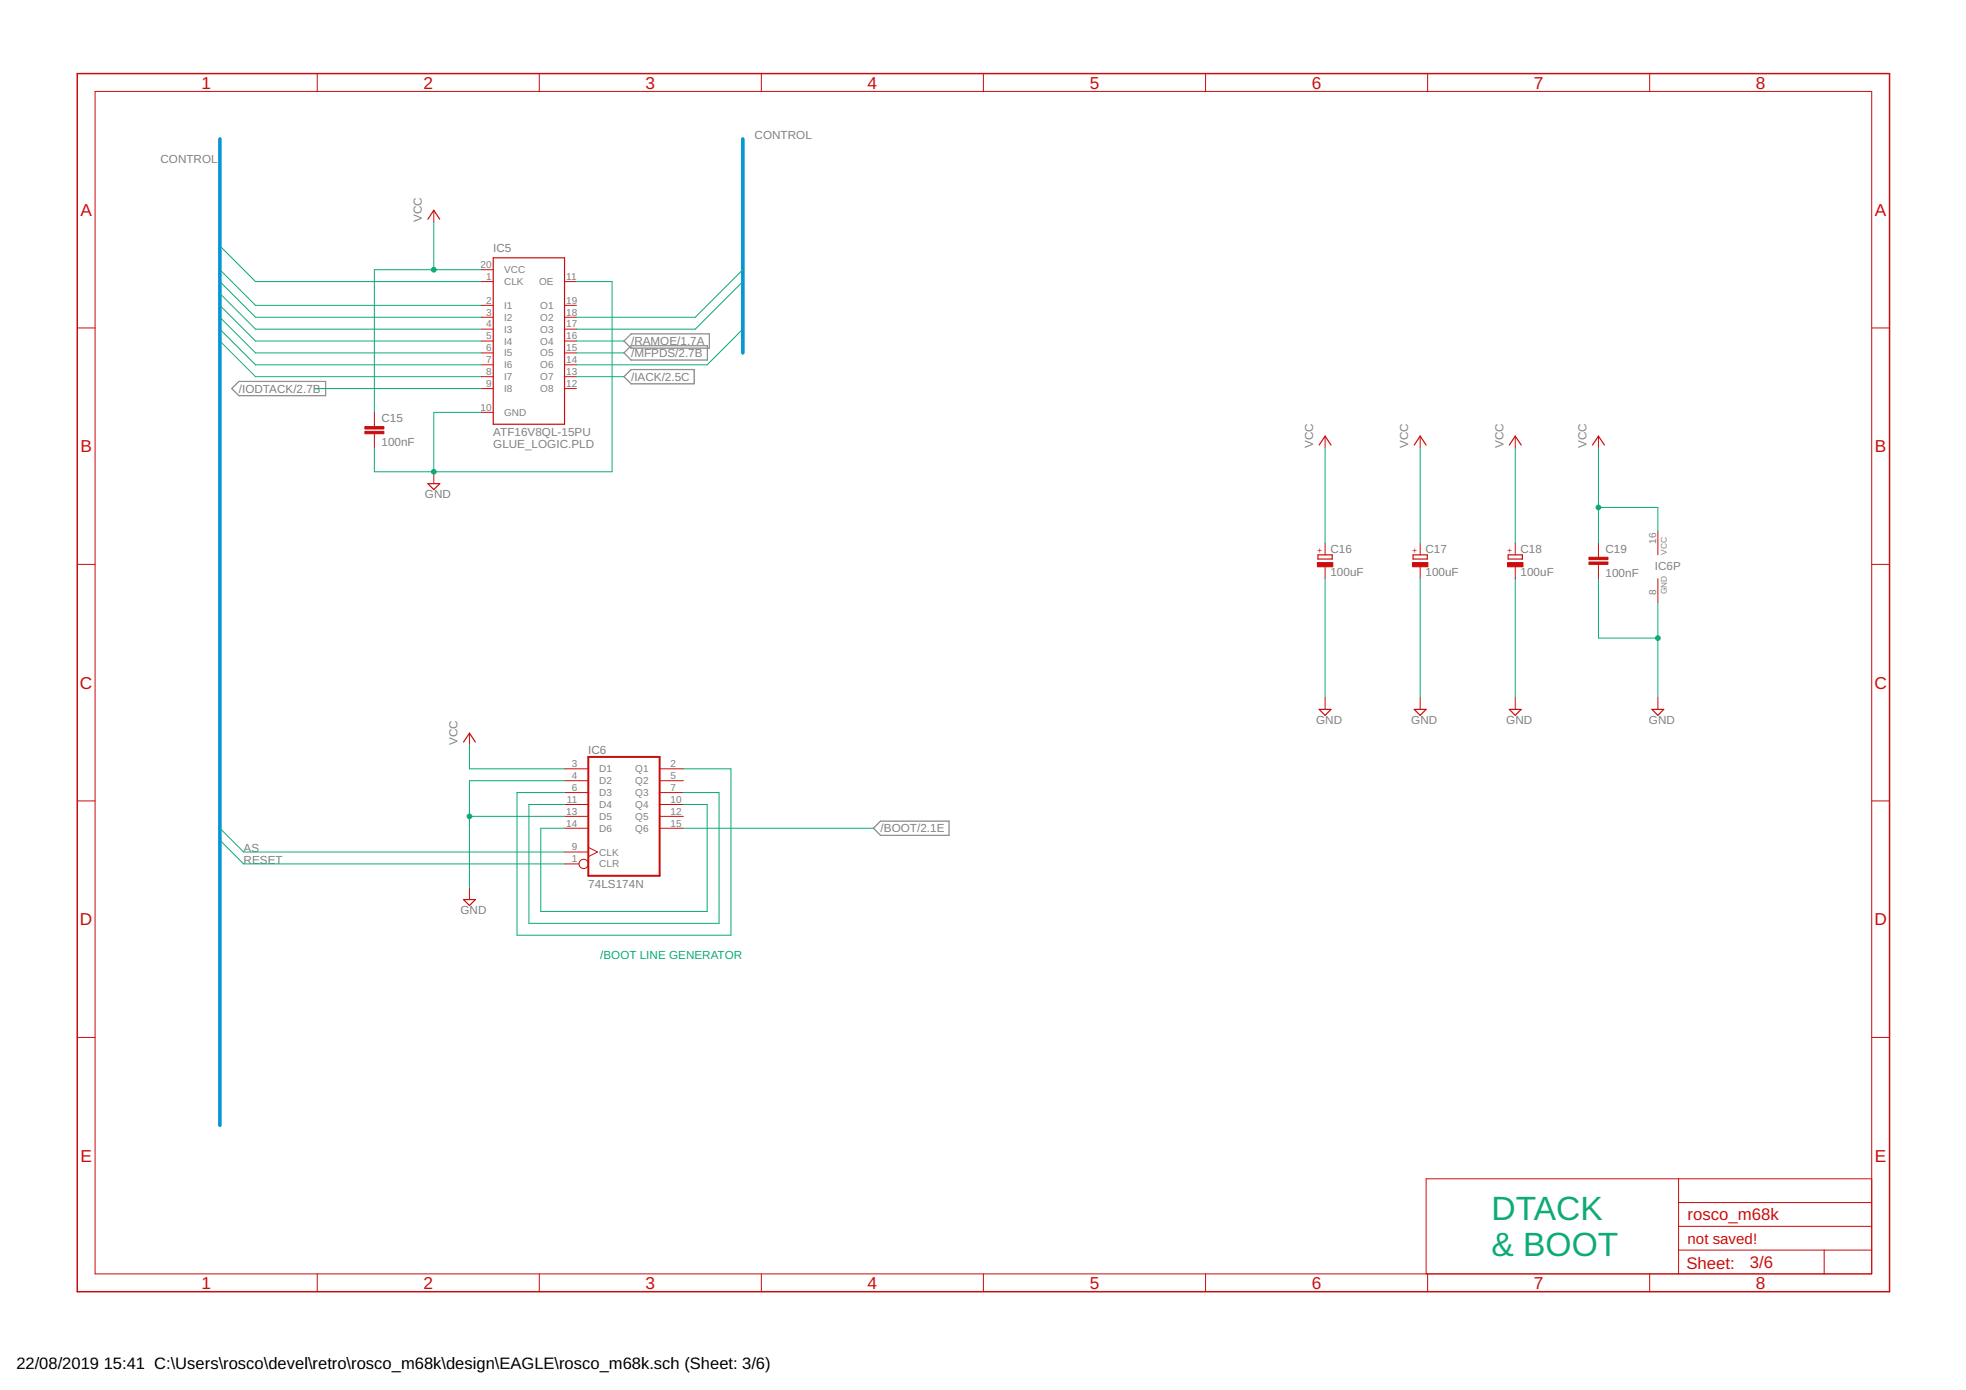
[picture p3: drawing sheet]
<svg xmlns="http://www.w3.org/2000/svg" width="420mm" height="297mm" viewBox="0 0 420 297" stroke-linecap="round" stroke-linejoin="round" font-family="sans-serif">
<path d="M134.9 79h13.5v3h-13.5l-1.6-1.5zM134.9 73.9h16.3v3h-16.3l-1.6-1.5zM134.9 71.4h16.7v3h-16.7l-1.6-1.5zM49.5 83l1.6-1.5h18.5v3.1h-18.5zM186.7 177l1.5-1.5h14.6v3h-14.6z" fill="none" stroke="#808080" stroke-width=".25"/>
<g fill="none" stroke="#c90d0c" stroke-width=".21">
<path d="M20.3 19.5h379.7v252.7h-379.7zM67.8 15.7v3.8M115.3 15.7v3.8M162.7 15.7v3.8M210.2 15.7v3.8M257.6 15.7v3.8M305.1 15.7v3.8M352.6 15.7v3.8M92.7 44.9v2.6M102.9 57.6h2.5M16.5 70.1h3.8M102.9 60.2h2.5"/>
<path d="M102.9 65.3h2.5M102.9 67.8h2.5M102.9 70.3h2.5M102.9 72.9h2.5M102.9 75.4h2.5M102.9 78h2.5M120.6 60.2h2.6M120.6 65.3h2.6M120.6 67.8h2.6M120.6 70.3h2.6M120.6 72.9h2.6M120.6 75.4h2.6"/>
<path d="M120.6 78h2.6M400 70.1h3.8M80 88.1v3.1M80 92.7v3M102.9 80.5h2.5M102.9 83h2.5M102.9 88.1h2.5M120.6 80.5h2.6M120.6 83h2.6M283.2 93.2v2.5M303.5 93.2v2.5M323.8 93.2v2.5"/>
<path d="M341.6 93.2v2.5M92.7 100.8v2.6M283.2 116.1v2.5M303.5 116.1v2.5M323.8 116.1v2.5M341.6 116.1v3M354.3 113.5v5.1M16.5 120.6h3.8M283.2 121.1v2.6M303.5 121.1v2.6M323.8 121.1v2.6M341.6 120.6v3.1"/>
<path d="M354.3 123.7v5M400 120.6h3.8M100.3 156.7v2.5M283.2 149.1v2.5M303.5 149.1v2.5M323.8 149.1v2.5M354.3 149.1v2.5M16.5 171.2h3.8M120.6 164.3h5.1M120.6 166.8h5.1M120.6 169.4h5.1M120.6 171.9h5.1"/>
<path d="M120.6 174.5h5.1M120.6 177h5.1M141 164.3h5M141 166.8h5M141 169.4h5M141 171.9h5M141 174.5h5M141 177h5M400 171.2h3.8M100.3 189.7v2.5M120.6 184.6h3.1M120.6 182.1h5.1"/>
<path d="M125.7 181.1l2 1-2 1M16.5 221.7h3.8M400 221.7h3.8M358.7 251.9v20.3M358.7 257h41.3M400 251.9h-95.2v20.3M67.8 272.2v3.8M115.3 272.2v3.8M162.7 272.2v3.8M210.2 272.2v3.8M257.6 272.2v3.8M305.1 272.2v3.8"/>
<path d="M352.6 272.2v3.8M358.7 267.1h41.3M358.7 262.1h41.3M389.8 267.1v5.1"/>
<circle cx="124.7" cy="184.6" r=".99"/>
</g>
<path d="M16.5 15.7h387.3v260.3h-387.3z" fill="none" stroke="#c90d0c" stroke-width=".32"/>
<path d="M125.7 161.8h15.3v25.4h-15.3z" fill="none" stroke="#c90d0c" stroke-width=".42"/>
<g fill="none" stroke="#c90d0c" stroke-width=".25">
<path d="M91.4 46.8l1.3-1.9 1.3 1.9M105.4 55.1h15.2v35.6h-15.2zM281.9 95.1l1.3-1.9 1.3 1.9M302.2 95.1l1.3-1.9 1.3 1.9M322.6 95.1l1.2-1.9 1.3 1.9M340.3 95.1l1.3-1.9 1.3 1.9M91.4 103.4h2.6l-1.3 1.2zM281.7 118.6h3v.9h-3zM302 118.6h3v.9h-3zM322.3 118.6h3.1v.9h-3.1zM99.1 158.6l1.2-1.9 1.3 1.9M281.9 151.6h2.6l-1.3 1.3z"/>
<path d="M302.2 151.6h2.6l-1.3 1.3zM322.6 151.6h2.5l-1.3 1.3zM353 151.6h2.6l-1.3 1.3zM99.1 192.2h2.5l-1.3 1.3z"/>
</g>
<g fill="#c90d0c" stroke="#c90d0c" stroke-width=".21">
<path d="M339.6 119.1h4v.5h-4z"/>
<path d="M339.6 120.1h4v.5h-4z"/>
<path d="M322.2 120.2h3.3v.9h-3.3z"/>
<path d="M281.5 120.2h3.3v.9h-3.3z"/>
<path d="M301.9 120.2h3.3v.9h-3.3z"/>
<path d="M78 91.2h4v.5h-4z"/>
<path d="M78 92.2h4v.5h-4z"/>
</g>
<path d="M47 29.7v210.8M158.7 29.7v45.7" fill="none" stroke="#0696d7" stroke-width=".76"/>
<g fill="none" stroke="#0dab76" stroke-width=".21">
<path d="M47 52.6l7.6 7.6h48.3M47 57.6l7.6 7.7h48.3M92.7 47.5v10.1M102.9 57.6h-22.9v30.5M158.7 57.6l-10.1 10.2h-25.4M47 60.2l7.6 7.6h48.3M47 62.7l7.6 7.6h48.3M47 65.3l7.6 7.6h48.3M47 67.8l7.6 7.6h48.3M47 70.3l7.6 7.7h48.3M47 72.9l7.6 7.6h48.3M123.2 60.2h7.6v40.6h-50.8v-5.1"/>
<path d="M123.2 72.9h10.1M123.2 75.4h10.1M158.7 60.2l-10.1 10.1h-25.4M158.7 70.3l-7.6 7.7h-27.9M67.3 83h35.6M102.9 88.1h-10.2v12.7M123.2 80.5h10.1M283.2 95.7v20.4M303.5 95.7v20.4M323.8 95.7v20.4M341.6 95.7v20.4M341.6 108.4h12.7v5.1"/>
<path d="M283.2 123.7v25.4M303.5 123.7v25.4M323.8 123.7v25.4M341.6 123.7v12.7h12.7M354.3 128.7v20.4M100.3 159.2v5.1h20.3M47 177l5.1 5.1h68.5M47 179.5l5.1 5.1h68.5M100.3 174.5h20.3M120.6 166.8h-20.3v22.9M146 164.3h10.2v35.6h-45.7v-30.5h10.1M146 169.4h7.7v27.9h-40.7v-25.4h7.6"/>
<path d="M146 171.9h5.1v22.9h-35.5v-17.8h5M146 177h40.7"/>
</g>
<g fill="#0dab76" stroke="#0dab76" stroke-width=".21">
<circle cx="341.6" cy="108.4" r=".51"/>
<circle cx="92.7" cy="57.6" r=".51"/>
<circle cx="100.3" cy="174.5" r=".51"/>
<circle cx="354.3" cy="136.4" r=".51"/>
<circle cx="92.7" cy="100.8" r=".51"/>
</g>
<g font-size="7.2" fill="#0dab76">
<text x="318.7" y="260.8">DTACK</text>
<text x="318.7" y="268.4">&amp; BOOT</text>
</g>
<g font-size="3.7" fill="#c90d0c">
<text x="43" y="18.9">1</text>
<text x="90.5" y="18.9">2</text>
<text x="138" y="18.9">3</text>
<text x="185.4" y="18.9">4</text>
<text x="232.9" y="18.9">5</text>
<text x="280.3" y="18.9">6</text>
<text x="327.8" y="18.9">7</text>
<text x="375.3" y="18.9">8</text>
<text x="17.2" y="46.1">A</text>
<text x="400.7" y="46.1">A</text>
<text x="17.2" y="96.6">B</text>
<text x="400.7" y="96.6">B</text>
<text x="17.1" y="147.2">C</text>
<text x="400.6" y="147.2">C</text>
<text x="17.1" y="197.7">D</text>
<text x="400.6" y="197.7">D</text>
<text x="17.2" y="248.3">E</text>
<text x="400.7" y="248.3">E</text>
<text x="43" y="275.4">1</text>
<text x="90.5" y="275.4">2</text>
<text x="138" y="275.4">3</text>
<text x="185.4" y="275.4">4</text>
<text x="232.9" y="275.4">5</text>
<text x="280.3" y="275.4">6</text>
<text x="327.8" y="275.4">7</text>
<text x="375.3" y="275.4">8</text>
</g>
<g font-size="3.6" fill="#c90d0c">
<text x="360.6" y="260.8">rosco_m68k</text>
<text x="360.4" y="271.1">Sheet:</text>
<text x="374" y="271">3/6</text>
</g>
<g font-size="3.5">
<text x="3.5" y="292.5">22/08/2019</text>
<text x="22.2" y="292.5">15:41 C:\Users\rosco\devel\retro\rosco_m68k\design\EAGLE\rosco_m68k.sch (Sheet: 3/6)</text>
</g>
<text font-size="3.2" fill="#c90d0c" x="360.6" y="265.9">not saved!</text>
<g font-size="2.5" fill="#808080">
<text x="161.3" y="29.7">CONTROL</text>
<text x="34.3" y="34.8">CONTROL</text>
<text x="90.2" y="47.5" transform="rotate(-90 90.2 47.5)">VCC</text>
<text x="105.4" y="53.8">IC5</text>
<text x="134.9" y="76.3">/MFPDS/2.7B</text>
<text x="134.9" y="73.8">/RAMOE/1.7A</text>
<text x="51.1" y="83.9">/IODTACK/2.7B</text>
<text x="134.9" y="81.4">/IACK/2.5C</text>
<text x="81.5" y="95.3">100nF</text>
<text x="81.5" y="90.3">C15</text>
<text x="105.4" y="93.2">ATF16V8QL-15PU</text>
<text x="105.4" y="95.7">GLUE_LOGIC.PLD</text>
<text x="280.6" y="95.7" transform="rotate(-90 280.6 95.7)">VCC</text>
<text x="301" y="95.7" transform="rotate(-90 301 95.7)">VCC</text>
<text x="321.3" y="95.7" transform="rotate(-90 321.3 95.7)">VCC</text>
<text x="339.1" y="95.7" transform="rotate(-90 339.1 95.7)">VCC</text>
<text x="90.8" y="106.5">GND</text>
<text x="284.3" y="118.1">C16</text>
<text x="304.6" y="118.1">C17</text>
<text x="325" y="118.1">C18</text>
<text x="343.1" y="118.2">C19</text>
<text x="284.3" y="123.2">100uF</text>
<text x="304.6" y="123.2">100uF</text>
<text x="325" y="123.2">100uF</text>
<text x="343.1" y="123.3">100nF</text>
<text x="353.7" y="121.8">IC6P</text>
<text x="281.3" y="154.8">GND</text>
<text x="301.6" y="154.8">GND</text>
<text x="321.9" y="154.8">GND</text>
<text x="352.4" y="154.8">GND</text>
<text x="97.8" y="159.2" transform="rotate(-90 97.8 159.2)">VCC</text>
<text x="125.7" y="161.1">IC6</text>
<text x="188.2" y="177.9">/BOOT/2.1E</text>
<text x="52.1" y="182.1">AS</text>
<text x="52.1" y="184.6">RESET</text>
<text x="125.7" y="189.7">74LS174N</text>
<text x="98.4" y="195.4">GND</text>
</g>
<text font-size="2.5" fill="#0dab76" x="128.3" y="204.9">/BOOT LINE GENERATOR</text>
<g font-size="2.1" fill="#808080">
<text x="102.7" y="57.3">20</text>
<text x="103.9" y="59.8">1</text>
<text x="107.7" y="58.4">VCC</text>
<text x="121" y="59.8">11</text>
<text x="103.9" y="64.9">2</text>
<text x="107.7" y="60.9">CLK</text>
<text x="115.2" y="60.9">OE</text>
<text x="121" y="64.9">19</text>
<text x="103.9" y="67.4">3</text>
<text x="103.9" y="70">4</text>
<text x="107.7" y="66">I1</text>
<text x="107.7" y="68.6">I2</text>
<text x="107.7" y="71.1">I3</text>
<text x="115.5" y="66">O1</text>
<text x="115.5" y="68.6">O2</text>
<text x="115.5" y="71.1">O3</text>
<text x="121" y="67.4">18</text>
<text x="121" y="70">17</text>
<text x="103.9" y="72.5">5</text>
<text x="103.9" y="75.1">6</text>
<text x="103.9" y="77.6">7</text>
<text x="107.7" y="73.6">I4</text>
<text x="107.7" y="76.2">I5</text>
<text x="115.5" y="73.6">O4</text>
<text x="115.5" y="76.2">O5</text>
<text x="121" y="72.5">16</text>
<text x="121" y="75.1">15</text>
<text x="121" y="77.6">14</text>
<text x="103.9" y="80.1">8</text>
<text x="103.9" y="82.7">9</text>
<text x="107.7" y="78.7">I6</text>
<text x="107.7" y="81.3">I7</text>
<text x="107.7" y="83.8">I8</text>
<text x="115.5" y="78.7">O6</text>
<text x="115.5" y="81.3">O7</text>
<text x="115.5" y="83.8">O8</text>
<text x="121" y="80.1">13</text>
<text x="121" y="82.7">12</text>
<text x="102.7" y="87.8">10</text>
<text x="107.7" y="88.9">GND</text>
<text x="353.9" y="116.2" transform="rotate(-90 353.9 116.2)">16</text>
<text x="353.9" y="127.2" transform="rotate(-90 353.9 127.2)">8</text>
<text x="122.2" y="163.9">3</text>
<text x="122.2" y="166.5">4</text>
<text x="128.1" y="165.1">D1</text>
<text x="128.1" y="167.6">D2</text>
<text x="135.8" y="165.1">Q1</text>
<text x="135.8" y="167.6">Q2</text>
<text x="143.3" y="163.9">2</text>
<text x="143.3" y="166.5">5</text>
<text x="121.2" y="171.6">11</text>
<text x="122.2" y="169">6</text>
<text x="128.1" y="170.1">D3</text>
<text x="128.1" y="172.7">D4</text>
<text x="135.8" y="170.1">Q3</text>
<text x="135.8" y="172.7">Q4</text>
<text x="143.3" y="169">7</text>
<text x="143.3" y="171.6">10</text>
<text x="121" y="174.1">13</text>
<text x="121" y="176.6">14</text>
<text x="128.1" y="175.2">D5</text>
<text x="128.1" y="177.8">D6</text>
<text x="135.8" y="175.2">Q5</text>
<text x="135.8" y="177.8">Q6</text>
<text x="143.3" y="174.1">12</text>
<text x="143.3" y="176.6">15</text>
<text x="122.2" y="184.3">1</text>
<text x="122.2" y="181.7">9</text>
<text x="128.1" y="185.4">CLR</text>
<text x="128.1" y="182.8">CLK</text>
</g>
<g font-size="1.8" fill="#c90d0c">
<text x="282.6" y="118.2" transform="rotate(-90 282.6 118.2)">+</text>
<text x="302.9" y="118.2" transform="rotate(-90 302.9 118.2)">+</text>
<text x="323.2" y="118.2" transform="rotate(-90 323.2 118.2)">+</text>
</g>
<g font-size="1.8" fill="#808080">
<text x="356.2" y="118.6" transform="rotate(-90 356.2 118.6)">VCC</text>
<text x="356.2" y="127" transform="rotate(-90 356.2 127)">GND</text>
</g>
</svg>
